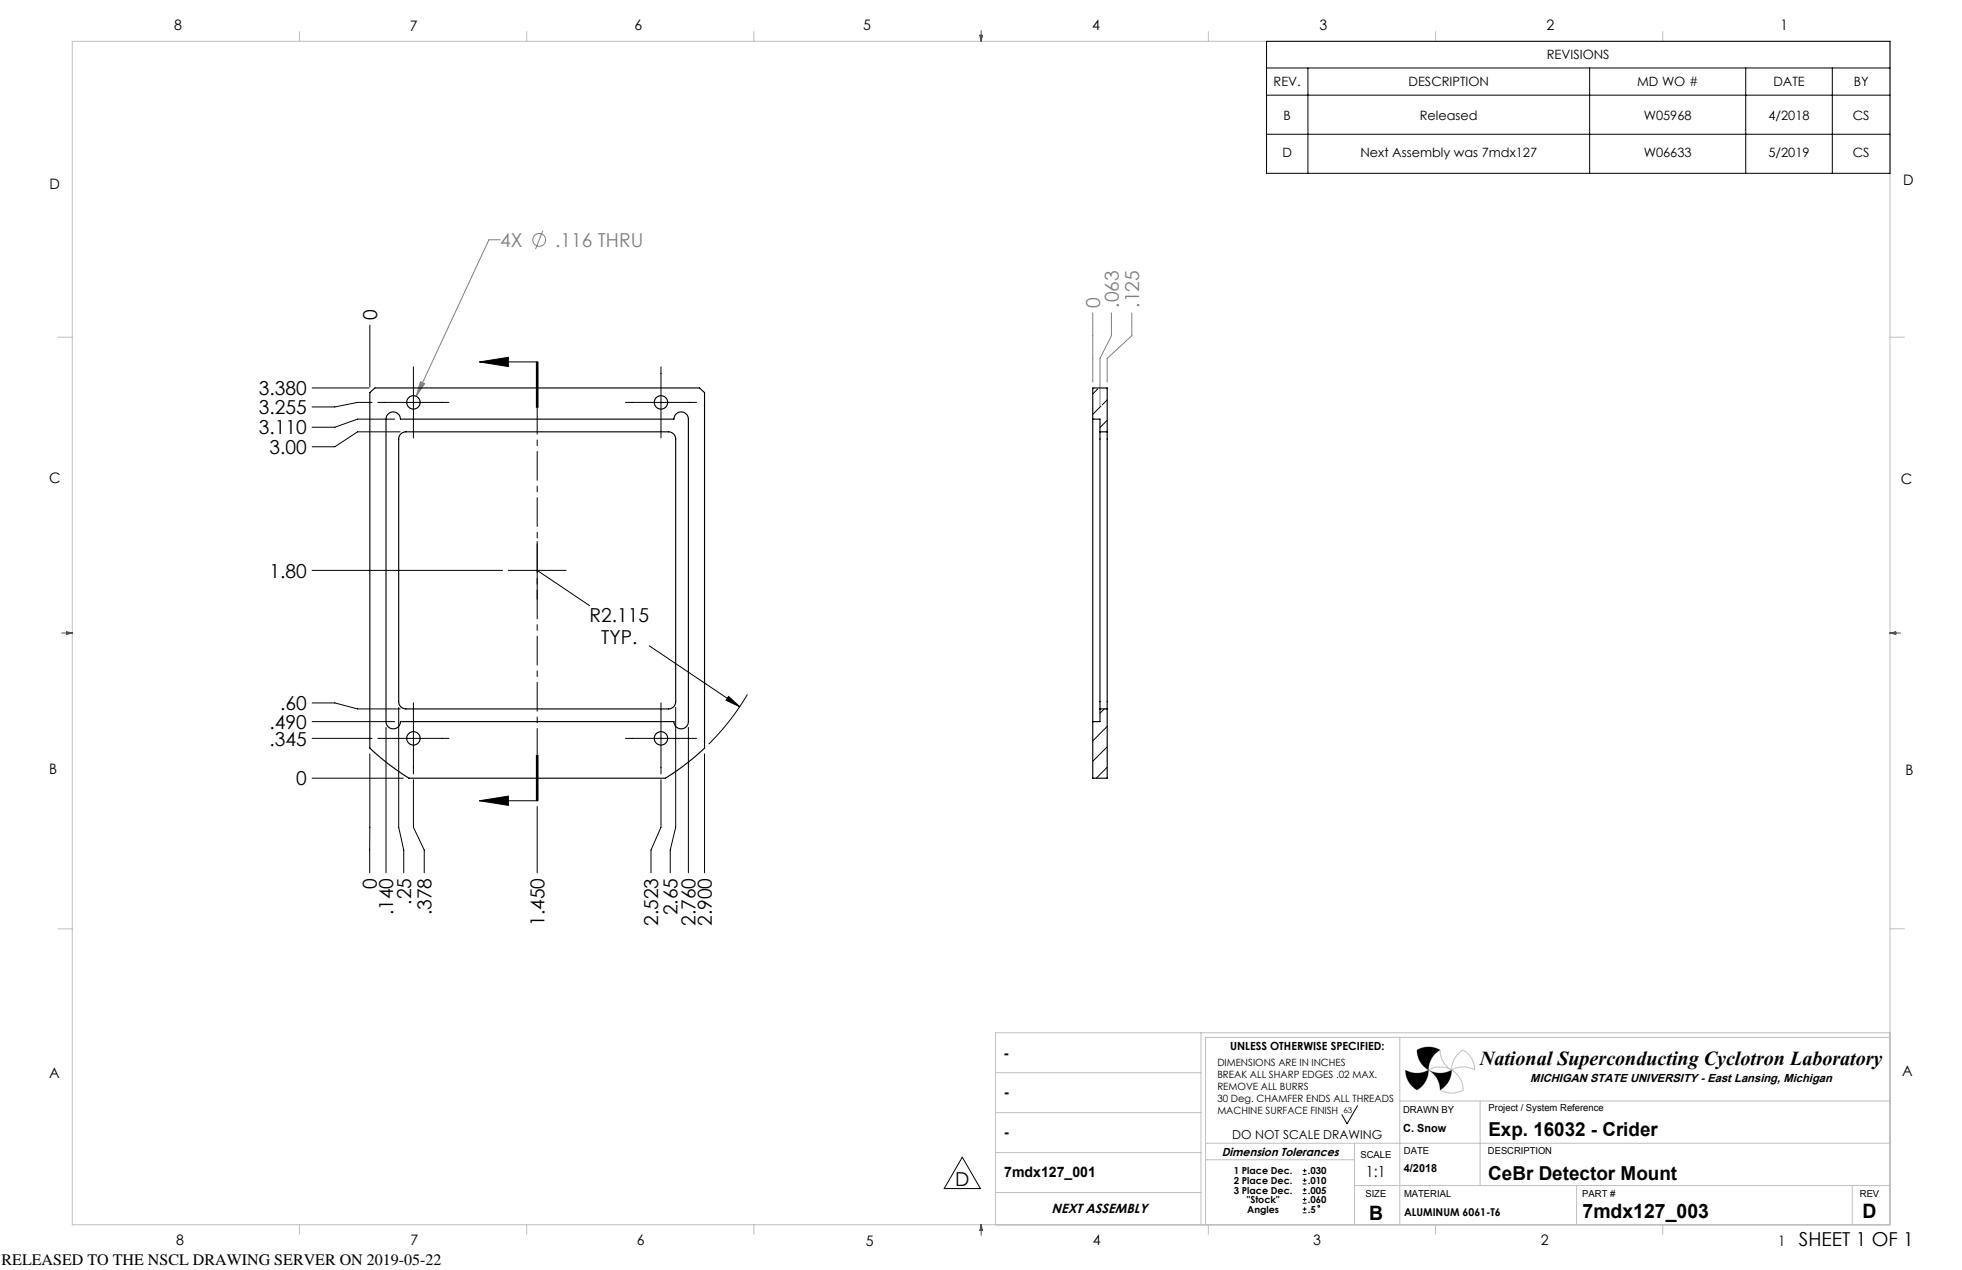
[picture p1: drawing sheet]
<svg xmlns="http://www.w3.org/2000/svg" width="432mm" height="279mm" viewBox="0 0 432 279" stroke-linecap="round" stroke-linejoin="round" font-family="sans-serif">
<g fill="none" stroke="#c0c0c0" stroke-width=".22">
<path d="M15.9 9.1h400.1v260.3h-400.1zM65.9 6.9v2.2M115.9 6.9v2.2M165.9 6.9v2.2M265.9 6.9v2.2M315.9 6.9v2.2M365.9 6.9v2.2M12.7 74.2h3.2M416 74.2h3.1M12.7 204.4h3.2M416 204.3h3.1M219.1 236h45.2"/>
<path d="M264.3 227.2v42.2M308.1 228.2v41.2M309.3 235.4a5.1 5.1 0 0 0 5.1 0 5.1 5.1 0 0 1-2.6 4.4 5.1 5.1 0 0 1-2.5-4.4zM314.4 235.4a5.1 5.1 0 0 1 5.1 0M314.4 235.4a5.1 5.1 0 0 1 2.5 4.4M314.4 235.4h.1M316.9 231a5.1 5.1 0 0 0 2.6 4.4M316.9 231a5.1 5.1 0 0 0-5.1 0 5.1 5.1 0 0 0 2.6 4.4M316.9 231a5.1 5.1 0 0 0-2.5 4.4M319.5 235.4a5.1 5.1 0 0 1 2.5 4.4 5.1 5.1 0 0 1-5.1 0M319.5 235.4a5.1 5.1 0 0 1-2.6 4.4M319.5 235.4a5.1 5.1 0 0 1-5.1 0"/>
<path d="M321 231.8l.5-.4a.6 .6 0 0 1 .5-.4 .6 .6 0 0 1 .6 .4 5.1 5.1 0 0 1 1.9 4 5.1 5.1 0 0 0-5 0 5.1 5.1 0 0 1 1.5-3.6zM416 228.2h-150.7v41.2M416 227.2h-196.9v42.2M219.1 253.6h45.2M219.1 244.8h45.2M265.3 251.5h150.7M265.3 255.1h32.8M298.1 251.5v17.9M308.1 242.2h107.9M325.7 242.3v18.5M65.9 269.4v2.2M115.9 269.4v2.2"/>
<path d="M165.9 269.4v2.2M219.1 262.4h45.2M265.9 269.4v2.2M298.1 260.8h117.8M315.9 269.4v2.2M347 260.8v8.7M365.9 269.4v2.2M407.6 260.8v8.7"/>
</g>
<g fill="none" stroke="#00f" stroke-width=".22">
<path d="M215.6 7.8h.6l-.3 1.2zM215.8 7.8l.1 1.2M215.9 6.7v2.3M216.1 7.8l-.2 1.2M13.6 139.3h2.3M14.6 139.1l1.3 .2M14.6 139l1.3 .3-1.3 .3zM15.9 139.3l-1.3 .1M416 139.3h2.3M416 139.3l1.2-.3v.6zM416 139.3l1.2 .1M417.2 139.1l-1.2 .2"/>
<path d="M215.9 269.4v2.4M215.9 269.4l.2 1.3M215.9 269.4l-.1 1.3M215.9 269.4l.3 1.3h-.6z"/>
</g>
<path d="M311.8 231l.3 1.4 .5 1.2 .8 1 1 .8 .2-1.4 .5-1.2 .8-1 1-.8a5.1 5.1 0 0 0-5.1 0zM309.3 235.4l.1 1.1 .4 1.1 .6 .9 .8 .8a.71 .71 0 0 0 .6 .5 .71 .71 0 0 0 .7-.5l.8-.8 .6-.9 .4-1.1 .1-1.1a5.1 5.1 0 0 1-5.1 0zM314.4 235.4a5.1 5.1 0 0 1 2.5 4.4l1.1-.8 .7-1 .6-1.2 .2-1.4a5.1 5.1 0 0 1-5.1 0z" fill-rule="evenodd" fill="#000"/>
<g fill="none" stroke="#808080" stroke-width=".22">
<path d="M110.1 52.8h-2.5l-16 34.4M119.5 50.8l-1.6 4M240.5 68.9v15.2M244.6 68.9v5l-2.5 5v10.5M249.1 68.9v5l-5.4 5v5.2M92.5 84l1 .4-1.9 2.8z"/>
<circle cx="118.7" cy="52.8" r="1.41"/>
</g>
<g fill="none" stroke="#000" stroke-width=".22">
<path d="M278.7 9.1h137.3v29h-137.3zM278.7 15h137.3M287.9 15v23.1M349.8 15v23.1M384.2 15v23.1M403.3 15v23.1M278.7 29.5h137.3M278.7 20.9h137.3M81.4 71.5v13.6M105.5 79.6l6.4-1v2zM105.5 79.6h12.7v10M118 79.6v10"/>
<path d="M118.4 79.6v10M68.7 85.4h12.5M81.9 88.5h-3.2l-5 1h-5M83.2 88.5h15.6M86.9 92.2h-8.2l-5 1.8h-5M88.1 95h-9.4l-5 3.3h-5M91 80.7v15.7M137.6 88.5h15.7M145.5 80.7v15.7M118.2 119.1v12.7M68.7 125.5h41.9M111.9 125.5h12.7"/>
<path d="M118.2 125.5l11.6 7.7M68.7 154.6h5l5 1.4h9.4M68.7 158.8h18.2M87.7 155.6v26.4l1.2 5v5M91 154.6v15.7M142.9 142.1l19.9 13.4M145.5 154.6v15.7M148.7 155.6v26.4l-1.2 5v5M160.3 153.2l2.5 2.3-3-1.4zM164.5 152.8a53.7 53.7 0 0 1-8.5 10.9M68.7 162.4h13.2M68.7 171.2h20"/>
<path d="M81.4 165.9v26.1M83.2 162.4h15.6M85 160v32M91 171.5v10.5l2.4 5v5M105.5 176.2l6.4-1.1v2.1zM118 166.2v10M118.2 166.2v10h-12.7M118.2 177.4v14.6M118.4 166.2v10zM137.6 162.4h15.7M145.5 171.5v10.5l-2.2 5v5M151.5 160v32"/>
<path d="M155.1 165.9v26.1M211.8 254.6l4 6.9h-8zM286.7 258.4h.8M286.7 257.5h.8M286.7 259.7h.8M287.1 257.1v.8M287.1 259.2v.9M298.8 243.3l-2.3 3.9-1.2-2M286.7 260.5h.8M286.7 262.6h.8M286.7 261.8h.8M286.7 264.7h.8"/>
<path d="M286.7 263.9h.8M286.7 266.8h.8M286.7 266h.8M287.1 261.4v.8M287.1 263.5v.8M287.1 265.6v.8"/>
<circle cx="290.2" cy="265.4" r=".21"/>
</g>
<path d="M118.2 79.6v96.6" fill="none" stroke="#000" stroke-width=".22" stroke-dasharray="6.3 1.3 1.3 1.3" stroke-dashoffset=".6"/>
<g fill="#000">
<path d="M160.3 153.2l2.5 2.3-3-1.4z"/>
<path d="M105.5 79.6l6.4-1v2zM105.5 176.2l6.4-1.1v2.1z"/>
</g>
<path d="M92.5 84l1 .4-1.9 2.8z" fill="#808080"/>
<g fill="none" stroke="#000" stroke-width=".25">
<path d="M81.4 86.4l1.1-1h71.4l1.2 1v78.2a53.7 53.7 0 0 1-8.7 6.6h-56.4a53.8 53.8 0 0 1-8.6-6.6zM85.4 91.1a1.59 1.59 0 0 1 1.7-.4 1.59 1.59 0 0 1 1 1.5h60.2a1.59 1.59 0 0 1 1.6-1.6 1.59 1.59 0 0 1 1.6 1.6v66.6a1.59 1.59 0 0 1-1.6 1.5 1.59 1.59 0 0 1-1.6-1.5h-60.2a1.59 1.59 0 0 1-1.6 1.5 1.59 1.59 0 0 1-1.5-1.5v-66.6l.1-.6zM88.2 95.5l.5-.4 .6-.1h57.8a1.59 1.59 0 0 1 1.6 1.6v57.8a1.59 1.59 0 0 1-1.6 1.6h-57.8a1.59 1.59 0 0 1-1.6-1.6v-57.8l.1-.6zM240.5 92.2h1.6v2.8M242.1 95v61M242.1 95h1.6M243.7 95v61M243.7 95v-9.6h-3.2v85.8h3.2v-15.2M242.1 156v2.8h-1.6M242.1 156h1.6"/>
<circle cx="91" cy="88.5" r="1.47"/>
<circle cx="145.5" cy="88.5" r="1.47"/>
<circle cx="91" cy="162.4" r="1.47"/>
<circle cx="145.5" cy="162.4" r="1.47"/>
</g>
<path d="M241.6 85.6l-1.1 1.1M242.3 89.4l-1.8 1.8M243.7 88l-1.1 1.1M243.7 92.5l-1.6 1.6M243 156l-.9 .9M243.7 159.8l-3.2 3.2M243.7 164.3l-3.2 3.2M243.7 168.8l-2.4 2.4" fill="none" stroke="#000" stroke-width=".22"/>
<text font-size="5.5" x="325.7" y="234.3">National Superconducting Cyclotron Laboratory</text>
<g font-size="4.4">
<text x="301.3" y="268.4">B</text>
<text x="348.3" y="267.9">7mdx127_003</text>
<text x="409.9" y="267.9">D</text>
</g>
<g font-size="4.2" fill="#808080">
<text x="110.1" y="54.3">4X</text>
<text x="122.2" y="54.3">.116 THRU</text>
<text x="242.1" y="67.7" transform="rotate(-90 242.1 67.7)">0</text>
<text x="246.2" y="67.7" transform="rotate(-90 246.2 67.7)">.063</text>
<text x="250.7" y="67.7" transform="rotate(-90 250.7 67.7)">.125</text>
</g>
<g font-size="4.2">
<text x="83" y="70.3" transform="rotate(-90 83 70.3)">0</text>
<text x="57" y="87">3.380</text>
<text x="57" y="91.1">3.255</text>
<text x="57" y="95.6">3.110</text>
<text x="59.3" y="99.9">3.00</text>
<text x="59.3" y="127.1">1.80</text>
<text x="129.8" y="136.7">R2.115</text>
<text x="132.3" y="141.8">TYP.</text>
<text x="59.3" y="160.4">.490</text>
<text x="61.7" y="156.2">.60</text>
<text x="59.3" y="164">.345</text>
<text x="65.2" y="172.8">0</text>
<text x="83" y="195.5" transform="rotate(-90 83 195.5)">0</text>
<text x="86.6" y="201.4" transform="rotate(-90 86.6 201.4)">.140</text>
<text x="90.5" y="199" transform="rotate(-90 90.5 199)">.25</text>
<text x="95" y="201.4" transform="rotate(-90 95 201.4)">.378</text>
<text x="119.8" y="203.7" transform="rotate(-90 119.8 203.7)">1.450</text>
<text x="144.9" y="203.7" transform="rotate(-90 144.9 203.7)">2.523</text>
<text x="149.1" y="201.4" transform="rotate(-90 149.1 201.4)">2.65</text>
<text x="153.1" y="203.7" transform="rotate(-90 153.1 203.7)">2.760</text>
<text x="156.7" y="203.7" transform="rotate(-90 156.7 203.7)">2.900</text>
<text x="327.6" y="249.8">Exp. 16032 - Crider</text>
<text x="210.2" y="260.9">D</text>
<text x="327.5" y="259.5">CeBr Detector Mount</text>
<text x="395.9" y="274.1">SHEET 1 OF 1</text>
</g>
<text font-size="3.5" fill="#010101" x=".4" y="278.3">RELEASED TO THE NSCL DRAWING SERVER ON 2019-05-22</text>
<text font-size="3.4" x="300.6" y="258.9">1:1</text>
<g font-size="3.2">
<text x="38.3" y="6.7">8</text>
<text x="90.2" y="6.7">7</text>
<text x="139.7" y="6.5">6</text>
<text x="190" y="6.5">5</text>
<text x="240.4" y="6.6">4</text>
<text x="290.4" y="6.7">3</text>
<text x="340.4" y="6.5">2</text>
<text x="391.9" y="6.7">1</text>
<text x="10.9" y="41.6">D</text>
<text x="418.9" y="40.7">D</text>
<text x="10.9" y="106.3">C</text>
<text x="418.4" y="106.4">C</text>
<text x="10.8" y="170.2">B</text>
<text x="419.4" y="170.6">B</text>
<text x="220.9" y="232.9">-</text>
<text x="10.8" y="237.2">A</text>
<text x="418.6" y="236.8">A</text>
<text x="221" y="241.4">-</text>
<text x="221" y="250.2">-</text>
<text x="221" y="258.9">7mdx127_001</text>
<text x="38.8" y="273.8">8</text>
<text x="90.4" y="273.8">7</text>
<text x="140.2" y="273.8">6</text>
<text x="190.6" y="274">5</text>
<text x="240.5" y="273.8">4</text>
<text x="289" y="273.9">3</text>
<text x="339.1" y="273.8">2</text>
<text x="391.4" y="274.1">1</text>
</g>
<text font-size="2.9" x="231.4" y="267">NEXT ASSEMBLY</text>
<g font-size="2.8">
<text x="340.4" y="13.1">REVISIONS</text>
<text x="280.3" y="19">REV.</text>
<text x="310" y="19">DESCRIPTION</text>
<text x="360.3" y="19">MD WO #</text>
<text x="390.3" y="19">DATE</text>
<text x="408" y="19">BY</text>
<text x="282.5" y="26.3">B</text>
<text x="312.5" y="26.3">Released</text>
<text x="361.8" y="26.3">W05968</text>
<text x="389.2" y="26.3">4/2018</text>
<text x="407.8" y="26.3">CS</text>
<text x="282.2" y="34.6">D</text>
<text x="299.4" y="34.6">Next Assembly was 7mdx127</text>
<text x="361.8" y="34.6">W06633</text>
<text x="389.2" y="34.6">5/2019</text>
<text x="407.8" y="34.6">CS</text>
</g>
<text font-size="2.7" x="271.2" y="250.5">DO NOT SCALE DRAWING</text>
<g font-size="2.6">
<text x="336.8" y="237.9">MICHIGAN STATE UNIVERSITY - East Lansing, Michigan</text>
<text x="268.9" y="254.3">Dimension Tolerances</text>
</g>
<text font-size="2.5" x="270.7" y="230.9">UNLESS OTHERWISE SPECIFIED:</text>
<g font-size="2.4">
<text x="308.8" y="249">C. Snow</text>
<text x="309" y="257.9">4/2018</text>
<text x="309" y="267.5">ALUMINUM 6061-T6</text>
</g>
<g font-size="2.2">
<text x="267.9" y="234.5">DIMENSIONS ARE IN INCHES</text>
<text x="267.9" y="237.2">BREAK ALL SHARP EDGES .02 MAX.</text>
<text x="267.9" y="239.8">REMOVE ALL BURRS</text>
<text x="267.9" y="242.5">30 Deg. CHAMFER ENDS ALL THREADS</text>
<text x="267.9" y="245.1">MACHINE SURFACE FINISH</text>
</g>
<g font-size="2.1">
<text x="308.8" y="244.9">DRAWN BY</text>
<text x="327.6" y="244.5">Project / System Reference</text>
<text x="299.4" y="254.7">SCALE</text>
<text x="309" y="254">DATE</text>
<text x="327.5" y="254">DESCRIPTION</text>
<text x="271.5" y="258.4">1 Place Dec.</text>
<text x="271.5" y="260.5">2 Place Dec.</text>
<text x="271.5" y="262.6">3 Place Dec.</text>
<text x="287.8" y="258.4">.030</text>
<text x="287.8" y="260.5">.010</text>
<text x="287.8" y="262.6">.005</text>
<text x="300.5" y="263.4">SIZE</text>
<text x="309" y="263.4">MATERIAL</text>
<text x="348.2" y="263.4">PART #</text>
<text x="409.3" y="263.4">REV</text>
<text x="274.4" y="264.7">&quot;Stock&quot;</text>
<text x="274.5" y="266.8">Angles</text>
<text x="287.8" y="264.7">.060</text>
<text x="287.8" y="266.8">.5</text>
</g>
<text font-size="1.8" x="295.7" y="244.9">63</text>
</svg>
